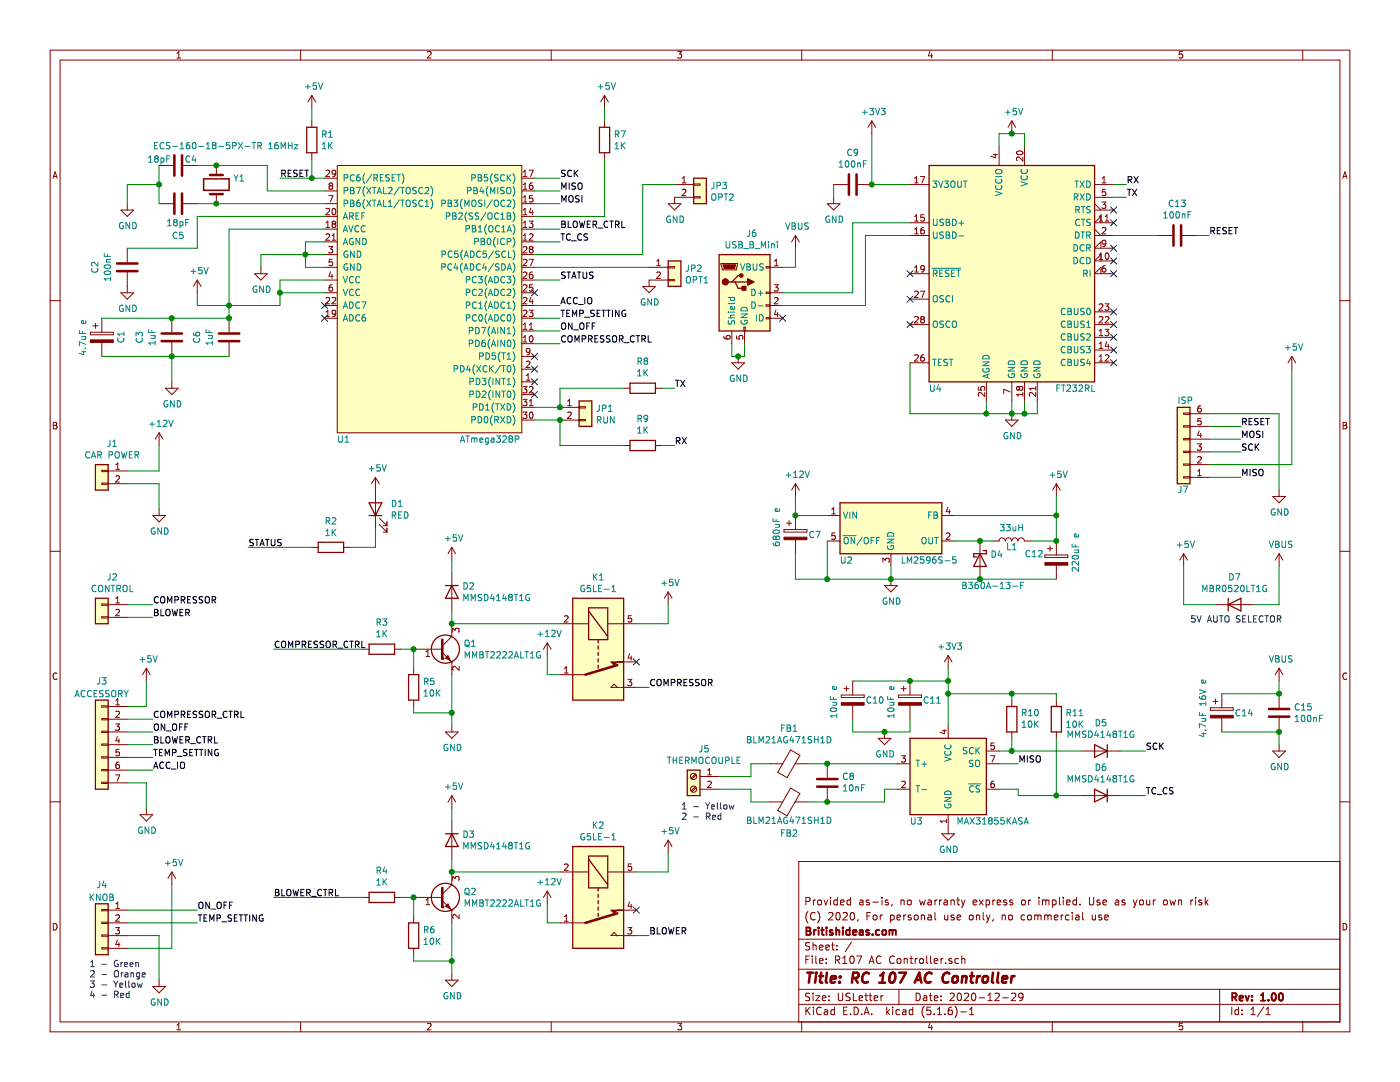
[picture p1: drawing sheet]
EESchema Schematic File Version 4
EELAYER 30 0
EELAYER END
$Descr USLetter 11000 8500
encoding utf-8
Sheet 1 1
Title "RC 107 AC Controller"
Date "2020-12-29"
Rev "1.00"
Comp "Britishideas.com"
Comment1 "(C) 2020, For personal use only, no commercial use"
Comment2 "Provided as-is, no warranty express or implied. Use as your own risk"
Comment3 ""
Comment4 ""
$EndDescr
$Comp
L BritishIdeas:ATmega328P U1
U 1 1
P 2650 3400
F 0 "U1" H 2700 3350 50  0000 C CNN
F 1 "ATmega328P" H 3850 3350 50  0000 C CNN
F 2 "Package_QFP:LQFP-32_7x7mm_P0.8mm" H 1400 2700 50  0001 C CNN
F 3 "" H 1400 2700 50  0001 C CNN
	1    2650 3400
	1    0    0    -1  
$EndComp
$Comp
L Connector_Generic:Conn_01x06 J7
U 1 1
P 9300 3550
F 0 "J7" H 9350 3850 50  0000 R CNN
F 1 "ISP" H 9350 3150 50  0000 R CNN
F 2 "Connector_PinHeader_2.54mm:PinHeader_2x03_P2.54mm_Vertical" H 9300 3550 50  0001 C CNN
F 3 "~" H 9300 3550 50  0001 C CNN
	1    9300 3550
	-1   0    0    1   
$EndComp
Wire Wire Line
	9500 3350 9750 3350
Wire Wire Line
	9500 3450 9750 3450
Wire Wire Line
	9500 3550 9750 3550
Wire Wire Line
	9500 3750 9750 3750
Text Label 9750 3750 0    50   ~ 0
MISO
Wire Wire Line
	4200 1500 4400 1500
Text Label 4400 1500 0    50   ~ 0
MISO
Wire Wire Line
	10150 3650 10150 2900
Wire Wire Line
	9500 3650 10150 3650
$Comp
L power:+5V #PWR042
U 1 1
P 10150 2900
F 0 "#PWR042" H 10150 2750 50  0001 C CNN
F 1 "+5V" H 10165 3073 50  0000 C CNN
F 2 "" H 10150 2900 50  0001 C CNN
F 3 "" H 10150 2900 50  0001 C CNN
	1    10150 2900
	1    0    0    -1  
$EndComp
Text Label 9750 3550 0    50   ~ 0
SCK
Wire Wire Line
	4200 1400 4400 1400
Text Label 4400 1400 0    50   ~ 0
SCK
Text Label 9750 3450 0    50   ~ 0
MOSI
Wire Wire Line
	4200 1600 4400 1600
Text Label 4400 1600 0    50   ~ 0
MOSI
Text Label 9750 3350 0    50   ~ 0
RESET
Wire Wire Line
	2550 1400 2450 1400
Text Label 2200 1400 0    50   ~ 0
RESET
Wire Wire Line
	10050 3250 10050 3850
Wire Wire Line
	9500 3250 10050 3250
$Comp
L power:GND #PWR038
U 1 1
P 10050 3850
F 0 "#PWR038" H 10050 3600 50  0001 C CNN
F 1 "GND" H 10055 3677 50  0000 C CNN
F 2 "" H 10050 3850 50  0001 C CNN
F 3 "" H 10050 3850 50  0001 C CNN
	1    10050 3850
	1    0    0    -1  
$EndComp
$Comp
L Device:R R1
U 1 1
P 2450 1100
F 0 "R1" H 2520 1146 50  0000 L CNN
F 1 "1K" H 2520 1055 50  0000 L CNN
F 2 "Resistor_SMD:R_0805_2012Metric" V 2380 1100 50  0001 C CNN
F 3 "~" H 2450 1100 50  0001 C CNN
	1    2450 1100
	1    0    0    -1  
$EndComp
Wire Wire Line
	2450 1250 2450 1400
Connection ~ 2450 1400
Wire Wire Line
	2450 1400 2200 1400
Wire Wire Line
	2450 950  2450 850 
$Comp
L power:+5V #PWR012
U 1 1
P 2450 850
F 0 "#PWR012" H 2450 700 50  0001 C CNN
F 1 "+5V" H 2465 1023 50  0000 C CNN
F 2 "" H 2450 850 50  0001 C CNN
F 3 "" H 2450 850 50  0001 C CNN
	1    2450 850 
	1    0    0    -1  
$EndComp
$Comp
L Device:Crystal Y1
U 1 1
P 1700 1450
F 0 "Y1" V 1746 1581 50  0000 L CNN
F 1 "ECS-160-18-5PX-TR 16MHz" V 2000 950 50  0000 L CNN
F 2 "Britishideas:HC-49_US" H 1700 1450 50  0001 C CNN
F 3 "~" H 1700 1450 50  0001 C CNN
	1    1700 1450
	0    1    -1   0   
$EndComp
Wire Wire Line
	2550 1600 1700 1600
Wire Wire Line
	2550 1500 2100 1500
Wire Wire Line
	2100 1500 2100 1300
Wire Wire Line
	2100 1300 1700 1300
$Comp
L Device:C C4
U 1 1
P 1400 1300
F 0 "C4" V 1350 1400 50  0000 C CNN
F 1 "18pF" V 1350 1150 50  0000 C CNN
F 2 "Capacitor_SMD:C_0805_2012Metric" H 1438 1150 50  0001 C CNN
F 3 "~" H 1400 1300 50  0001 C CNN
	1    1400 1300
	0    1    1    0   
$EndComp
$Comp
L Device:C C5
U 1 1
P 1400 1600
F 0 "C5" V 1650 1600 50  0000 C CNN
F 1 "18pF" V 1550 1600 50  0000 C CNN
F 2 "Capacitor_SMD:C_0805_2012Metric" H 1438 1450 50  0001 C CNN
F 3 "~" H 1400 1600 50  0001 C CNN
	1    1400 1600
	0    -1   1    0   
$EndComp
Wire Wire Line
	1550 1300 1700 1300
Connection ~ 1700 1300
Wire Wire Line
	1550 1600 1700 1600
Connection ~ 1700 1600
Wire Wire Line
	1250 1300 1250 1450
Wire Wire Line
	1250 1450 1000 1450
Wire Wire Line
	1000 1450 1000 1600
Connection ~ 1250 1450
Wire Wire Line
	1250 1450 1250 1600
$Comp
L power:GND #PWR01
U 1 1
P 1000 1600
F 0 "#PWR01" H 1000 1350 50  0001 C CNN
F 1 "GND" H 1005 1427 50  0000 C CNN
F 2 "" H 1000 1600 50  0001 C CNN
F 3 "" H 1000 1600 50  0001 C CNN
	1    1000 1600
	1    0    0    -1  
$EndComp
Wire Wire Line
	2550 1900 2400 1900
Wire Wire Line
	2400 1900 2400 2000
Wire Wire Line
	2400 2000 2550 2000
Wire Wire Line
	2400 2000 2400 2100
Wire Wire Line
	2400 2100 2550 2100
Connection ~ 2400 2000
Wire Wire Line
	2400 2000 2050 2000
Wire Wire Line
	2050 2000 2050 2100
$Comp
L power:GND #PWR011
U 1 1
P 2050 2100
F 0 "#PWR011" H 2050 1850 50  0001 C CNN
F 1 "GND" H 2055 1927 50  0000 C CNN
F 2 "" H 2050 2100 50  0001 C CNN
F 3 "" H 2050 2100 50  0001 C CNN
	1    2050 2100
	1    0    0    -1  
$EndComp
Wire Wire Line
	2550 1800 1800 1800
Wire Wire Line
	1800 1800 1800 2400
Wire Wire Line
	2550 2200 2200 2200
Wire Wire Line
	2200 2200 2200 2300
Wire Wire Line
	2200 2400 1800 2400
Wire Wire Line
	2550 2300 2200 2300
Connection ~ 2200 2300
Wire Wire Line
	2200 2300 2200 2400
Wire Wire Line
	1800 2400 1550 2400
Wire Wire Line
	1550 2400 1550 2300
Connection ~ 1800 2400
$Comp
L power:+5V #PWR010
U 1 1
P 1550 2300
F 0 "#PWR010" H 1550 2150 50  0001 C CNN
F 1 "+5V" H 1565 2473 50  0000 C CNN
F 2 "" H 1550 2300 50  0001 C CNN
F 3 "" H 1550 2300 50  0001 C CNN
	1    1550 2300
	1    0    0    -1  
$EndComp
$Comp
L Device:C C6
U 1 1
P 1800 2650
F 0 "C6" V 2050 2650 50  0000 C CNN
F 1 "1uF" V 1950 2650 50  0000 C CNN
F 2 "Capacitor_SMD:C_0805_2012Metric" H 1838 2500 50  0001 C CNN
F 3 "~" H 1800 2650 50  0001 C CNN
	1    1800 2650
	-1   0    0    -1  
$EndComp
$Comp
L Device:C C3
U 1 1
P 1350 2650
F 0 "C3" V 1600 2650 50  0000 C CNN
F 1 "1uF" V 1500 2650 50  0000 C CNN
F 2 "Capacitor_SMD:C_0805_2012Metric" H 1388 2500 50  0001 C CNN
F 3 "~" H 1350 2650 50  0001 C CNN
	1    1350 2650
	-1   0    0    -1  
$EndComp
$Comp
L Device:CP C1
U 1 1
P 800 2650
F 0 "C1" V 950 2600 50  0000 L CNN
F 1 "4.7uF e" V 650 2500 50  0000 L CNN
F 2 "Capacitor_SMD:CP_Elec_4x5.8" H 838 2500 50  0001 C CNN
F 3 "~" H 800 2650 50  0001 C CNN
	1    800  2650
	1    0    0    -1  
$EndComp
Wire Wire Line
	1800 2400 1800 2500
Wire Wire Line
	1800 2500 1350 2500
Connection ~ 1800 2500
Wire Wire Line
	1350 2500 800  2500
Connection ~ 1350 2500
Wire Wire Line
	800  2800 1350 2800
Wire Wire Line
	1350 2800 1800 2800
Connection ~ 1350 2800
$Comp
L power:GND #PWR08
U 1 1
P 1350 3000
F 0 "#PWR08" H 1350 2750 50  0001 C CNN
F 1 "GND" H 1355 2827 50  0000 C CNN
F 2 "" H 1350 3000 50  0001 C CNN
F 3 "" H 1350 3000 50  0001 C CNN
	1    1350 3000
	1    0    0    -1  
$EndComp
Wire Wire Line
	1350 2800 1350 3000
NoConn ~ 2550 2400
NoConn ~ 2550 2500
NoConn ~ 4200 2300
Wire Wire Line
	4200 2500 4400 2500
Text Label 4400 2500 0    50   ~ 0
TEMP_SETTING
$Comp
L Device:D D7
U 1 1
P 9700 4750
F 0 "D7" H 9700 4967 50  0000 C CNN
F 1 "MBR0520LT1G" H 9700 4876 50  0000 C CNN
F 2 "Britishideas:SMP_DO-220AA" H 9700 4750 50  0001 C CNN
F 3 "~" H 9700 4750 50  0001 C CNN
	1    9700 4750
	1    0    0    -1  
$EndComp
Wire Wire Line
	9850 4750 10050 4750
Wire Wire Line
	10050 4750 10050 4450
Wire Wire Line
	9550 4750 9300 4750
Wire Wire Line
	9300 4750 9300 4450
$Comp
L power:+5V #PWR037
U 1 1
P 9300 4450
F 0 "#PWR037" H 9300 4300 50  0001 C CNN
F 1 "+5V" H 9315 4623 50  0000 C CNN
F 2 "" H 9300 4450 50  0001 C CNN
F 3 "" H 9300 4450 50  0001 C CNN
	1    9300 4450
	1    0    0    -1  
$EndComp
$Comp
L power:VBUS #PWR039
U 1 1
P 10050 4450
F 0 "#PWR039" H 10050 4300 50  0001 C CNN
F 1 "VBUS" H 10065 4623 50  0000 C CNN
F 2 "" H 10050 4450 50  0001 C CNN
F 3 "" H 10050 4450 50  0001 C CNN
	1    10050 4450
	1    0    0    -1  
$EndComp
Text Notes 9350 4900 0    50   ~ 0
5V AUTO SELECTOR
$Comp
L power:VBUS #PWR040
U 1 1
P 10050 5350
F 0 "#PWR040" H 10050 5200 50  0001 C CNN
F 1 "VBUS" H 10065 5523 50  0000 C CNN
F 2 "" H 10050 5350 50  0001 C CNN
F 3 "" H 10050 5350 50  0001 C CNN
	1    10050 5350
	1    0    0    -1  
$EndComp
$Comp
L Device:CP C14
U 1 1
P 9600 5600
F 0 "C14" H 9700 5600 50  0000 L CNN
F 1 "4.7uF 16V e" V 9450 5400 50  0000 L CNN
F 2 "Capacitor_SMD:CP_Elec_4x5.8" H 9638 5450 50  0001 C CNN
F 3 "~" H 9600 5600 50  0001 C CNN
	1    9600 5600
	1    0    0    -1  
$EndComp
$Comp
L Device:C C15
U 1 1
P 10050 5600
F 0 "C15" H 10165 5646 50  0000 L CNN
F 1 "100nF" H 10165 5555 50  0000 L CNN
F 2 "Capacitor_SMD:C_0805_2012Metric" H 10088 5450 50  0001 C CNN
F 3 "~" H 10050 5600 50  0001 C CNN
	1    10050 5600
	1    0    0    -1  
$EndComp
$Comp
L power:GND #PWR041
U 1 1
P 10050 5850
F 0 "#PWR041" H 10050 5600 50  0001 C CNN
F 1 "GND" H 10055 5677 50  0000 C CNN
F 2 "" H 10050 5850 50  0001 C CNN
F 3 "" H 10050 5850 50  0001 C CNN
	1    10050 5850
	1    0    0    -1  
$EndComp
Wire Wire Line
	10050 5350 10050 5450
Wire Wire Line
	10050 5450 9600 5450
Connection ~ 10050 5450
Wire Wire Line
	9600 5750 10050 5750
Wire Wire Line
	10050 5750 10050 5850
Connection ~ 10050 5750
$Comp
L Interface_USB:FT232RL U4
U 1 1
P 7950 2150
F 0 "U4" H 7350 1250 50  0000 C CNN
F 1 "FT232RL" H 8450 1250 50  0000 C CNN
F 2 "Package_SO:SSOP-28_5.3x10.2mm_P0.65mm" H 9050 1250 50  0001 C CNN
F 3 "https://www.ftdichip.com/Support/Documents/DataSheets/ICs/DS_FT232R.pdf" H 7950 2150 50  0001 C CNN
	1    7950 2150
	1    0    0    -1  
$EndComp
$Comp
L Device:R R8
U 1 1
P 5050 3050
F 0 "R8" V 5257 3050 50  0000 C CNN
F 1 "1K" V 5166 3050 50  0000 C CNN
F 2 "Resistor_SMD:R_0805_2012Metric" V 4980 3050 50  0001 C CNN
F 3 "~" H 5050 3050 50  0001 C CNN
	1    5050 3050
	0    -1   -1   0   
$EndComp
$Comp
L Device:R R9
U 1 1
P 5050 3500
F 0 "R9" V 5257 3500 50  0000 C CNN
F 1 "1K" V 5166 3500 50  0000 C CNN
F 2 "Resistor_SMD:R_0805_2012Metric" V 4980 3500 50  0001 C CNN
F 3 "~" H 5050 3500 50  0001 C CNN
	1    5050 3500
	0    -1   -1   0   
$EndComp
Wire Wire Line
	5200 3050 5300 3050
Wire Wire Line
	5200 3500 5300 3500
Text Label 5300 3050 0    50   ~ 0
TX
Text Label 5300 3500 0    50   ~ 0
RX
Wire Wire Line
	8750 1450 8850 1450
Wire Wire Line
	8750 1550 8850 1550
Text Label 8850 1450 0    50   ~ 0
RX
Text Label 8850 1550 0    50   ~ 0
TX
$Comp
L power:+5V #PWR034
U 1 1
P 7950 1050
F 0 "#PWR034" H 7950 900 50  0001 C CNN
F 1 "+5V" H 7965 1223 50  0000 C CNN
F 2 "" H 7950 1050 50  0001 C CNN
F 3 "" H 7950 1050 50  0001 C CNN
	1    7950 1050
	1    0    0    -1  
$EndComp
Wire Wire Line
	8050 1150 8050 1050
Wire Wire Line
	8050 1050 7950 1050
Wire Wire Line
	7950 1050 7850 1050
Wire Wire Line
	7850 1050 7850 1150
Connection ~ 7950 1050
$Comp
L power:GND #PWR035
U 1 1
P 7950 3250
F 0 "#PWR035" H 7950 3000 50  0001 C CNN
F 1 "GND" H 7955 3077 50  0000 C CNN
F 2 "" H 7950 3250 50  0001 C CNN
F 3 "" H 7950 3250 50  0001 C CNN
	1    7950 3250
	1    0    0    -1  
$EndComp
Wire Wire Line
	7750 3150 7750 3250
Wire Wire Line
	7750 3250 7950 3250
Wire Wire Line
	7950 3150 7950 3250
Connection ~ 7950 3250
Wire Wire Line
	8050 3150 8050 3250
Wire Wire Line
	8050 3250 7950 3250
Wire Wire Line
	8150 3150 8150 3250
Wire Wire Line
	8150 3250 8050 3250
Connection ~ 8050 3250
$Comp
L Device:C C13
U 1 1
P 9250 1850
F 0 "C13" V 8998 1850 50  0000 C CNN
F 1 "100nF" V 9089 1850 50  0000 C CNN
F 2 "Capacitor_SMD:C_0805_2012Metric" H 9288 1700 50  0001 C CNN
F 3 "~" H 9250 1850 50  0001 C CNN
	1    9250 1850
	0    1    1    0   
$EndComp
Wire Wire Line
	8750 1850 9100 1850
Wire Wire Line
	9400 1850 9500 1850
Text Label 9500 1850 0    50   ~ 0
RESET
NoConn ~ 8750 1650
NoConn ~ 8750 2150
NoConn ~ 8750 1950
NoConn ~ 8750 2050
NoConn ~ 8750 1750
NoConn ~ 7150 2150
NoConn ~ 8750 2850
NoConn ~ 8750 2650
NoConn ~ 8750 2750
NoConn ~ 7150 2550
NoConn ~ 7150 2350
Wire Wire Line
	7750 3250 7150 3250
Wire Wire Line
	7150 3250 7150 2850
Connection ~ 7750 3250
$Comp
L power:+3V3 #PWR029
U 1 1
P 6850 1050
F 0 "#PWR029" H 6850 900 50  0001 C CNN
F 1 "+3V3" H 6865 1223 50  0000 C CNN
F 2 "" H 6850 1050 50  0001 C CNN
F 3 "" H 6850 1050 50  0001 C CNN
	1    6850 1050
	1    0    0    -1  
$EndComp
Wire Wire Line
	7150 1450 6850 1450
Wire Wire Line
	6850 1450 6850 1050
$Comp
L Device:C C9
U 1 1
P 6700 1450
F 0 "C9" V 6448 1450 50  0000 C CNN
F 1 "100nF" V 6539 1450 50  0000 C CNN
F 2 "Capacitor_SMD:C_0805_2012Metric" H 6738 1300 50  0001 C CNN
F 3 "~" H 6700 1450 50  0001 C CNN
	1    6700 1450
	0    1    1    0   
$EndComp
Connection ~ 6850 1450
$Comp
L power:GND #PWR028
U 1 1
P 6550 1550
F 0 "#PWR028" H 6550 1300 50  0001 C CNN
F 1 "GND" H 6555 1377 50  0000 C CNN
F 2 "" H 6550 1550 50  0001 C CNN
F 3 "" H 6550 1550 50  0001 C CNN
	1    6550 1550
	1    0    0    -1  
$EndComp
Wire Wire Line
	6550 1450 6550 1550
$Comp
L Connector:USB_B_Mini J6
U 1 1
P 5850 2300
F 0 "J6" H 5907 2767 50  0000 C CNN
F 1 "USB_B_Mini" H 5907 2676 50  0000 C CNN
F 2 "Connector_USB:USB_Mini-B_Wuerth_65100516121_Horizontal" H 6000 2250 50  0001 C CNN
F 3 "~" H 6000 2250 50  0001 C CNN
	1    5850 2300
	1    0    0    -1  
$EndComp
$Comp
L power:GND #PWR025
U 1 1
P 5800 2800
F 0 "#PWR025" H 5800 2550 50  0001 C CNN
F 1 "GND" H 5805 2627 50  0000 C CNN
F 2 "" H 5800 2800 50  0001 C CNN
F 3 "" H 5800 2800 50  0001 C CNN
	1    5800 2800
	1    0    0    -1  
$EndComp
Wire Wire Line
	5750 2700 5750 2800
Wire Wire Line
	5750 2800 5800 2800
Wire Wire Line
	5800 2800 5850 2800
Wire Wire Line
	5850 2800 5850 2700
Connection ~ 5800 2800
$Comp
L power:VBUS #PWR026
U 1 1
P 6250 1950
F 0 "#PWR026" H 6250 1800 50  0001 C CNN
F 1 "VBUS" H 6265 2123 50  0000 C CNN
F 2 "" H 6250 1950 50  0001 C CNN
F 3 "" H 6250 1950 50  0001 C CNN
	1    6250 1950
	1    0    0    -1  
$EndComp
Wire Wire Line
	6150 2100 6250 2100
Wire Wire Line
	6250 2100 6250 1950
NoConn ~ 6150 2500
Wire Wire Line
	7150 1750 6700 1750
Wire Wire Line
	6700 1750 6700 2300
Wire Wire Line
	6700 2300 6150 2300
Wire Wire Line
	7150 1850 6800 1850
Wire Wire Line
	6800 1850 6800 2400
Wire Wire Line
	6800 2400 6150 2400
$Comp
L Connector:Screw_Terminal_01x02 J5
U 1 1
P 5450 6100
F 0 "J5" H 5368 6317 50  0000 C CNN
F 1 "THERMOCOUPLE" H 5368 6226 50  0000 C CNN
F 2 "Britishideas:Keystone_SturdiMount_TabConnector_1x2" H 5450 6100 50  0001 C CNN
F 3 "~" H 5450 6100 50  0001 C CNN
	1    5450 6100
	-1   0    0    -1  
$EndComp
Wire Wire Line
	4200 2600 4400 2600
Text Label 4400 2600 0    50   ~ 0
ON_OFF
$Comp
L Device:R R7
U 1 1
P 4750 1100
F 0 "R7" H 4820 1146 50  0000 L CNN
F 1 "1K" H 4820 1055 50  0000 L CNN
F 2 "Resistor_SMD:R_0805_2012Metric" V 4680 1100 50  0001 C CNN
F 3 "~" H 4750 1100 50  0001 C CNN
	1    4750 1100
	1    0    0    -1  
$EndComp
Wire Wire Line
	4200 1700 4750 1700
Wire Wire Line
	4750 1700 4750 1250
$Comp
L power:+5V #PWR020
U 1 1
P 4750 850
F 0 "#PWR020" H 4750 700 50  0001 C CNN
F 1 "+5V" H 4765 1023 50  0000 C CNN
F 2 "" H 4750 850 50  0001 C CNN
F 3 "" H 4750 850 50  0001 C CNN
	1    4750 850 
	1    0    0    -1  
$EndComp
Wire Wire Line
	4750 850  4750 950 
Wire Wire Line
	4200 1900 4400 1900
Text Label 4400 1900 0    50   ~ 0
TC_CS
Wire Wire Line
	4200 1800 4400 1800
Text Label 4400 1800 0    50   ~ 0
BLOWER_CTRL
Wire Wire Line
	4200 2700 4400 2700
Text Label 4400 2700 0    50   ~ 0
COMPRESSOR_CTRL
NoConn ~ 4200 3100
NoConn ~ 4200 3000
NoConn ~ 4200 2900
NoConn ~ 4200 2800
$Comp
L Device:C C2
U 1 1
P 1000 2100
F 0 "C2" V 1250 2100 50  0000 C CNN
F 1 "100nF" V 1150 2100 50  0000 C CNN
F 2 "Capacitor_SMD:C_0805_2012Metric" H 1038 1950 50  0001 C CNN
F 3 "~" H 1000 2100 50  0001 C CNN
	1    1000 2100
	-1   0    0    -1  
$EndComp
Wire Wire Line
	2550 1700 1550 1700
Wire Wire Line
	1550 1700 1550 1950
Wire Wire Line
	1550 1950 1000 1950
$Comp
L power:GND #PWR02
U 1 1
P 1000 2250
F 0 "#PWR02" H 1000 2000 50  0001 C CNN
F 1 "GND" H 1005 2077 50  0000 C CNN
F 2 "" H 1000 2250 50  0001 C CNN
F 3 "" H 1000 2250 50  0001 C CNN
	1    1000 2250
	1    0    0    -1  
$EndComp
$Comp
L Connector_Generic:Conn_01x04 J4
U 1 1
P 800 7250
F 0 "J4" H 800 7550 50  0000 C CNN
F 1 "KNOB" H 800 7450 50  0000 C CNN
F 2 "Britishideas:Keystone_SturdiMount_TabConnector_1x4" H 800 7250 50  0001 C CNN
F 3 "~" H 800 7250 50  0001 C CNN
	1    800  7250
	-1   0    0    -1  
$EndComp
$Comp
L power:GND #PWR07
U 1 1
P 1250 7700
F 0 "#PWR07" H 1250 7450 50  0001 C CNN
F 1 "GND" H 1255 7527 50  0000 C CNN
F 2 "" H 1250 7700 50  0001 C CNN
F 3 "" H 1250 7700 50  0001 C CNN
	1    1250 7700
	1    0    0    -1  
$EndComp
Wire Wire Line
	1000 7150 1550 7150
Text Label 1550 7150 0    50   ~ 0
ON_OFF
Wire Wire Line
	1000 7250 1550 7250
Text Label 1550 7250 0    50   ~ 0
TEMP_SETTING
Wire Wire Line
	1000 7350 1250 7350
Wire Wire Line
	1250 7350 1250 7700
$Comp
L power:+5V #PWR09
U 1 1
P 1350 6950
F 0 "#PWR09" H 1350 6800 50  0001 C CNN
F 1 "+5V" H 1365 7123 50  0000 C CNN
F 2 "" H 1350 6950 50  0001 C CNN
F 3 "" H 1350 6950 50  0001 C CNN
	1    1350 6950
	1    0    0    -1  
$EndComp
Wire Wire Line
	1000 7450 1350 7450
Wire Wire Line
	1350 7450 1350 6950
Text Notes 700  7850 0    50   ~ 0
1 - Green\n2 - Orange\n3 - Yellow\n4 - Red
$Comp
L Relay:G5LE-1 K1
U 1 1
P 4700 5100
F 0 "K1" V 4133 5100 50  0000 C CNN
F 1 "G5LE-1" V 4224 5100 50  0000 C CNN
F 2 "Relay_THT:Relay_SPDT_Omron-G5LE-1" H 5150 5050 50  0001 L CNN
F 3 "http://www.omron.com/ecb/products/pdf/en-g5le.pdf" H 4700 5100 50  0001 C CNN
	1    4700 5100
	0    1    1    0   
$EndComp
Wire Wire Line
	5000 4900 5250 4900
$Comp
L power:+12V #PWR018
U 1 1
P 4300 5150
F 0 "#PWR018" H 4300 5000 50  0001 C CNN
F 1 "+12V" H 4315 5323 50  0000 C CNN
F 2 "" H 4300 5150 50  0001 C CNN
F 3 "" H 4300 5150 50  0001 C CNN
	1    4300 5150
	1    0    0    -1  
$EndComp
NoConn ~ 5000 5200
Wire Wire Line
	5000 5400 5100 5400
Text Label 5100 5400 0    50   ~ 0
COMPRESSOR
$Comp
L Device:Q_NPN_BEC Q1
U 1 1
P 3450 5100
F 0 "Q1" H 3641 5146 50  0000 L CNN
F 1 "MMBT2222ALT1G" H 3641 5055 50  0000 L CNN
F 2 "Package_TO_SOT_SMD:SOT-23" H 3650 5200 50  0001 C CNN
F 3 "~" H 3450 5100 50  0001 C CNN
	1    3450 5100
	1    0    0    -1  
$EndComp
$Comp
L Device:R R5
U 1 1
P 3250 5400
F 0 "R5" H 3320 5446 50  0000 L CNN
F 1 "10K" H 3320 5355 50  0000 L CNN
F 2 "Resistor_SMD:R_0805_2012Metric" V 3180 5400 50  0001 C CNN
F 3 "~" H 3250 5400 50  0001 C CNN
	1    3250 5400
	1    0    0    -1  
$EndComp
Wire Wire Line
	3250 5100 3250 5250
Wire Wire Line
	3250 5550 3250 5600
Wire Wire Line
	3250 5600 3550 5600
Wire Wire Line
	3550 5600 3550 5300
$Comp
L power:GND #PWR015
U 1 1
P 3550 5700
F 0 "#PWR015" H 3550 5450 50  0001 C CNN
F 1 "GND" H 3555 5527 50  0000 C CNN
F 2 "" H 3550 5700 50  0001 C CNN
F 3 "" H 3550 5700 50  0001 C CNN
	1    3550 5700
	1    0    0    -1  
$EndComp
Wire Wire Line
	3550 5700 3550 5600
Connection ~ 3550 5600
Wire Wire Line
	4400 4900 3550 4900
$Comp
L Device:R R3
U 1 1
P 3000 5100
F 0 "R3" V 3207 5100 50  0000 C CNN
F 1 "1K" V 3116 5100 50  0000 C CNN
F 2 "Resistor_SMD:R_0805_2012Metric" V 2930 5100 50  0001 C CNN
F 3 "~" H 3000 5100 50  0001 C CNN
	1    3000 5100
	0    -1   -1   0   
$EndComp
Wire Wire Line
	3150 5100 3250 5100
Connection ~ 3250 5100
Text Label 2150 5100 0    50   ~ 0
COMPRESSOR_CTRL
Wire Wire Line
	2850 5100 2150 5100
$Comp
L Device:D D2
U 1 1
P 3550 4650
F 0 "D2" V 3504 4730 50  0000 L CNN
F 1 "MMSD4148T1G" V 3595 4730 50  0000 L CNN
F 2 "Diode_SMD:D_SOD-123" H 3550 4650 50  0001 C CNN
F 3 "~" H 3550 4650 50  0001 C CNN
	1    3550 4650
	0    1    1    0   
$EndComp
Wire Wire Line
	3550 4900 3550 4800
Connection ~ 3550 4900
Wire Wire Line
	3550 4500 3550 4400
$Comp
L power:+5V #PWR014
U 1 1
P 3550 4400
F 0 "#PWR014" H 3550 4250 50  0001 C CNN
F 1 "+5V" H 3565 4573 50  0000 C CNN
F 2 "" H 3550 4400 50  0001 C CNN
F 3 "" H 3550 4400 50  0001 C CNN
	1    3550 4400
	1    0    0    -1  
$EndComp
$Comp
L Relay:G5LE-1 K2
U 1 1
P 4700 7050
F 0 "K2" V 4133 7050 50  0000 C CNN
F 1 "G5LE-1" V 4224 7050 50  0000 C CNN
F 2 "Relay_THT:Relay_SPDT_Omron-G5LE-1" H 5150 7000 50  0001 L CNN
F 3 "http://www.omron.com/ecb/products/pdf/en-g5le.pdf" H 4700 7050 50  0001 C CNN
	1    4700 7050
	0    1    1    0   
$EndComp
Wire Wire Line
	5000 6850 5250 6850
$Comp
L power:+12V #PWR019
U 1 1
P 4300 7100
F 0 "#PWR019" H 4300 6950 50  0001 C CNN
F 1 "+12V" H 4315 7273 50  0000 C CNN
F 2 "" H 4300 7100 50  0001 C CNN
F 3 "" H 4300 7100 50  0001 C CNN
	1    4300 7100
	1    0    0    -1  
$EndComp
NoConn ~ 5000 7150
Wire Wire Line
	5000 7350 5100 7350
Text Label 5100 7350 0    50   ~ 0
BLOWER
$Comp
L Device:Q_NPN_BEC Q2
U 1 1
P 3450 7050
F 0 "Q2" H 3641 7096 50  0000 L CNN
F 1 "MMBT2222ALT1G" H 3641 7005 50  0000 L CNN
F 2 "Package_TO_SOT_SMD:SOT-23" H 3650 7150 50  0001 C CNN
F 3 "~" H 3450 7050 50  0001 C CNN
	1    3450 7050
	1    0    0    -1  
$EndComp
$Comp
L Device:R R6
U 1 1
P 3250 7350
F 0 "R6" H 3320 7396 50  0000 L CNN
F 1 "10K" H 3320 7305 50  0000 L CNN
F 2 "Resistor_SMD:R_0805_2012Metric" V 3180 7350 50  0001 C CNN
F 3 "~" H 3250 7350 50  0001 C CNN
	1    3250 7350
	1    0    0    -1  
$EndComp
Wire Wire Line
	3250 7050 3250 7200
Wire Wire Line
	3250 7500 3250 7550
Wire Wire Line
	3250 7550 3550 7550
Wire Wire Line
	3550 7550 3550 7250
$Comp
L power:GND #PWR017
U 1 1
P 3550 7650
F 0 "#PWR017" H 3550 7400 50  0001 C CNN
F 1 "GND" H 3555 7477 50  0000 C CNN
F 2 "" H 3550 7650 50  0001 C CNN
F 3 "" H 3550 7650 50  0001 C CNN
	1    3550 7650
	1    0    0    -1  
$EndComp
Wire Wire Line
	3550 7650 3550 7550
Connection ~ 3550 7550
Wire Wire Line
	4400 6850 3550 6850
$Comp
L Device:R R4
U 1 1
P 3000 7050
F 0 "R4" V 3207 7050 50  0000 C CNN
F 1 "1K" V 3116 7050 50  0000 C CNN
F 2 "Resistor_SMD:R_0805_2012Metric" V 2930 7050 50  0001 C CNN
F 3 "~" H 3000 7050 50  0001 C CNN
	1    3000 7050
	0    -1   -1   0   
$EndComp
Wire Wire Line
	3150 7050 3250 7050
Connection ~ 3250 7050
Text Label 2150 7050 0    50   ~ 0
BLOWER_CTRL
Wire Wire Line
	2850 7050 2150 7050
$Comp
L Device:D D3
U 1 1
P 3550 6600
F 0 "D3" V 3504 6680 50  0000 L CNN
F 1 "MMSD4148T1G" V 3595 6680 50  0000 L CNN
F 2 "Diode_SMD:D_SOD-123" H 3550 6600 50  0001 C CNN
F 3 "~" H 3550 6600 50  0001 C CNN
	1    3550 6600
	0    1    1    0   
$EndComp
Wire Wire Line
	3550 6850 3550 6750
Connection ~ 3550 6850
Wire Wire Line
	3550 6450 3550 6350
$Comp
L power:+5V #PWR016
U 1 1
P 3550 6350
F 0 "#PWR016" H 3550 6200 50  0001 C CNN
F 1 "+5V" H 3565 6523 50  0000 C CNN
F 2 "" H 3550 6350 50  0001 C CNN
F 3 "" H 3550 6350 50  0001 C CNN
	1    3550 6350
	1    0    0    -1  
$EndComp
$Comp
L Sensor_Temperature:MAX31855KASA U3
U 1 1
P 7450 6100
F 0 "U3" H 7200 5750 50  0000 C CNN
F 1 "MAX31855KASA" H 7800 5750 50  0000 C CNN
F 2 "Package_SO:SOIC-8_3.9x4.9mm_P1.27mm" H 8450 5750 50  0001 C CIN
F 3 "http://datasheets.maximintegrated.com/en/ds/MAX31855.pdf" H 7450 6100 50  0001 C CNN
	1    7450 6100
	1    0    0    -1  
$EndComp
$Comp
L power:GND #PWR033
U 1 1
P 7450 6500
F 0 "#PWR033" H 7450 6250 50  0001 C CNN
F 1 "GND" H 7455 6327 50  0000 C CNN
F 2 "" H 7450 6500 50  0001 C CNN
F 3 "" H 7450 6500 50  0001 C CNN
	1    7450 6500
	1    0    0    -1  
$EndComp
$Comp
L power:+3V3 #PWR032
U 1 1
P 7450 5250
F 0 "#PWR032" H 7450 5100 50  0001 C CNN
F 1 "+3V3" H 7465 5423 50  0000 C CNN
F 2 "" H 7450 5250 50  0001 C CNN
F 3 "" H 7450 5250 50  0001 C CNN
	1    7450 5250
	1    0    0    -1  
$EndComp
Wire Wire Line
	7850 6000 8000 6000
Text Label 8000 6000 0    50   ~ 0
MISO
$Comp
L Device:R R10
U 1 1
P 7950 5650
F 0 "R10" H 7880 5604 50  0000 R CNN
F 1 "10K" H 7880 5695 50  0000 R CNN
F 2 "Resistor_SMD:R_0805_2012Metric" V 7880 5650 50  0001 C CNN
F 3 "~" H 7950 5650 50  0001 C CNN
	1    7950 5650
	-1   0    0    1   
$EndComp
Wire Wire Line
	7850 5900 7950 5900
Wire Wire Line
	7950 5900 7950 5800
Wire Wire Line
	7950 5500 7950 5450
Wire Wire Line
	7950 5450 7450 5450
Wire Wire Line
	7450 5450 7450 5700
Connection ~ 7450 5450
$Comp
L Device:D D5
U 1 1
P 8650 5900
F 0 "D5" H 8650 5683 50  0000 C CNN
F 1 "MMSD4148T1G" H 8650 5774 50  0000 C CNN
F 2 "Diode_SMD:D_SOD-123" H 8650 5900 50  0001 C CNN
F 3 "~" H 8650 5900 50  0001 C CNN
	1    8650 5900
	-1   0    0    1   
$EndComp
Wire Wire Line
	8800 5900 9000 5900
Text Label 9000 5900 0    50   ~ 0
SCK
$Comp
L Device:D D6
U 1 1
P 8650 6250
F 0 "D6" H 8650 6033 50  0000 C CNN
F 1 "MMSD4148T1G" H 8650 6124 50  0000 C CNN
F 2 "Diode_SMD:D_SOD-123" H 8650 6250 50  0001 C CNN
F 3 "~" H 8650 6250 50  0001 C CNN
	1    8650 6250
	-1   0    0    1   
$EndComp
Wire Wire Line
	8000 6250 8000 6200
Wire Wire Line
	8000 6200 7850 6200
Wire Wire Line
	8800 6250 9000 6250
Text Label 9000 6250 0    50   ~ 0
TC_CS
$Comp
L Device:C C8
U 1 1
P 6500 6150
F 0 "C8" H 6385 6104 50  0000 R CNN
F 1 "10nF" H 6385 6195 50  0000 R CNN
F 2 "Capacitor_SMD:C_0805_2012Metric" H 6538 6000 50  0001 C CNN
F 3 "~" H 6500 6150 50  0001 C CNN
	1    6500 6150
	-1   0    0    1   
$EndComp
Wire Wire Line
	7050 6200 6950 6200
$Comp
L Device:Ferrite_Bead FB1
U 1 1
P 6200 6000
F 0 "FB1" V 6474 6000 50  0000 C CNN
F 1 "BLM21AG471SH1D" V 6383 6000 50  0000 C CNN
F 2 "Inductor_SMD:L_0805_2012Metric" V 6130 6000 50  0001 C CNN
F 3 "~" H 6200 6000 50  0001 C CNN
	1    6200 6000
	0    -1   -1   0   
$EndComp
$Comp
L Device:Ferrite_Bead FB2
U 1 1
P 6200 6300
F 0 "FB2" V 5950 6300 50  0000 C CNN
F 1 "BLM21AG471SH1D" V 6050 6300 50  0000 C CNN
F 2 "Inductor_SMD:L_0805_2012Metric" V 6130 6300 50  0001 C CNN
F 3 "~" H 6200 6300 50  0001 C CNN
	1    6200 6300
	0    -1   -1   0   
$EndComp
Wire Wire Line
	6500 6000 6350 6000
Connection ~ 6500 6000
Wire Wire Line
	6350 6300 6500 6300
Connection ~ 6500 6300
Wire Wire Line
	6050 6000 5900 6000
Wire Wire Line
	5900 6000 5900 6100
Wire Wire Line
	5900 6100 5650 6100
Wire Wire Line
	5650 6200 5900 6200
Wire Wire Line
	5900 6200 5900 6300
Wire Wire Line
	5900 6300 6050 6300
Text Notes 5350 6450 0    50   ~ 0
1 - Yellow\n2 - Red
$Comp
L Device:CP C11
U 1 1
P 7150 5500
F 0 "C11" H 7250 5500 50  0000 L CNN
F 1 "10uF e" V 7000 5350 50  0000 L CNN
F 2 "Capacitor_SMD:CP_Elec_4x5.4" H 7188 5350 50  0001 C CNN
F 3 "~" H 7150 5500 50  0001 C CNN
	1    7150 5500
	1    0    0    -1  
$EndComp
$Comp
L Device:CP C10
U 1 1
P 6700 5500
F 0 "C10" H 6800 5500 50  0000 L CNN
F 1 "10uF e" V 6550 5350 50  0000 L CNN
F 2 "Capacitor_SMD:CP_Elec_4x5.4" H 6738 5350 50  0001 C CNN
F 3 "~" H 6700 5500 50  0001 C CNN
	1    6700 5500
	1    0    0    -1  
$EndComp
Wire Wire Line
	7450 5250 7450 5350
Wire Wire Line
	7450 5350 7150 5350
Connection ~ 7450 5350
Wire Wire Line
	7450 5350 7450 5450
Connection ~ 7150 5350
Wire Wire Line
	7150 5650 7150 5750
Wire Wire Line
	7150 5750 6950 5750
$Comp
L power:GND #PWR030
U 1 1
P 6950 5750
F 0 "#PWR030" H 6950 5500 50  0001 C CNN
F 1 "GND" H 6955 5577 50  0000 C CNN
F 2 "" H 6950 5750 50  0001 C CNN
F 3 "" H 6950 5750 50  0001 C CNN
	1    6950 5750
	1    0    0    -1  
$EndComp
Connection ~ 6950 5750
Wire Wire Line
	6500 6000 7050 6000
Wire Wire Line
	6950 6200 6950 6300
Wire Wire Line
	6500 6300 6950 6300
Wire Wire Line
	6700 5350 7150 5350
Wire Wire Line
	6700 5750 6700 5650
Wire Wire Line
	6700 5750 6950 5750
Wire Wire Line
	7950 5900 8500 5900
Connection ~ 7950 5900
Wire Wire Line
	8000 6250 8300 6250
$Comp
L Device:R R11
U 1 1
P 8300 5650
F 0 "R11" H 8230 5604 50  0000 R CNN
F 1 "10K" H 8230 5695 50  0000 R CNN
F 2 "Resistor_SMD:R_0805_2012Metric" V 8230 5650 50  0001 C CNN
F 3 "~" H 8300 5650 50  0001 C CNN
	1    8300 5650
	-1   0    0    1   
$EndComp
Wire Wire Line
	8300 5800 8300 6250
Connection ~ 8300 6250
Wire Wire Line
	8300 6250 8500 6250
Wire Wire Line
	8300 5500 8300 5450
Wire Wire Line
	8300 5450 7950 5450
Connection ~ 7950 5450
$Comp
L power:+5V #PWR022
U 1 1
P 5250 4750
F 0 "#PWR022" H 5250 4600 50  0001 C CNN
F 1 "+5V" H 5265 4923 50  0000 C CNN
F 2 "" H 5250 4750 50  0001 C CNN
F 3 "" H 5250 4750 50  0001 C CNN
	1    5250 4750
	1    0    0    -1  
$EndComp
$Comp
L power:+5V #PWR023
U 1 1
P 5250 6700
F 0 "#PWR023" H 5250 6550 50  0001 C CNN
F 1 "+5V" H 5265 6873 50  0000 C CNN
F 2 "" H 5250 6700 50  0001 C CNN
F 3 "" H 5250 6700 50  0001 C CNN
	1    5250 6700
	1    0    0    -1  
$EndComp
Wire Wire Line
	5250 4750 5250 4900
Wire Wire Line
	5250 6700 5250 6850
$Comp
L Regulator_Switching:LM2596S-5 U2
U 1 1
P 7000 4150
F 0 "U2" H 6650 3900 50  0000 C CNN
F 1 "LM2596S-5" H 7300 3900 50  0000 C CNN
F 2 "Package_TO_SOT_SMD:TO-263-5_TabPin3" H 7050 3900 50  0001 L CIN
F 3 "http://www.ti.com/lit/ds/symlink/lm2596.pdf" H 7000 4150 50  0001 C CNN
	1    7000 4150
	1    0    0    -1  
$EndComp
$Comp
L power:+12V #PWR027
U 1 1
P 6250 3900
F 0 "#PWR027" H 6250 3750 50  0001 C CNN
F 1 "+12V" H 6265 4073 50  0000 C CNN
F 2 "" H 6250 3900 50  0001 C CNN
F 3 "" H 6250 3900 50  0001 C CNN
	1    6250 3900
	1    0    0    -1  
$EndComp
$Comp
L power:+5V #PWR036
U 1 1
P 8300 3900
F 0 "#PWR036" H 8300 3750 50  0001 C CNN
F 1 "+5V" H 8315 4073 50  0000 C CNN
F 2 "" H 8300 3900 50  0001 C CNN
F 3 "" H 8300 3900 50  0001 C CNN
	1    8300 3900
	1    0    0    -1  
$EndComp
$Comp
L power:GND #PWR031
U 1 1
P 7000 4550
F 0 "#PWR031" H 7000 4300 50  0001 C CNN
F 1 "GND" H 7005 4377 50  0000 C CNN
F 2 "" H 7000 4550 50  0001 C CNN
F 3 "" H 7000 4550 50  0001 C CNN
	1    7000 4550
	1    0    0    -1  
$EndComp
Wire Wire Line
	6500 4250 6500 4550
Wire Wire Line
	6500 4550 7000 4550
Wire Wire Line
	7000 4550 7000 4450
Connection ~ 6500 4550
$Comp
L Device:CP C7
U 1 1
P 6250 4200
F 0 "C7" H 6350 4200 50  0000 L CNN
F 1 "680uF e" V 6100 4100 50  0000 L CNN
F 2 "Capacitor_SMD:CP_Elec_10x10.5" H 6288 4050 50  0001 C CNN
F 3 "~" H 6250 4200 50  0001 C CNN
	1    6250 4200
	1    0    0    -1  
$EndComp
Wire Wire Line
	6500 4050 6250 4050
Wire Wire Line
	6250 4050 6250 3900
Connection ~ 6250 4050
Wire Wire Line
	6250 4350 6250 4550
Wire Wire Line
	6250 4550 6500 4550
$Comp
L Device:D_Schottky D4
U 1 1
P 7700 4400
F 0 "D4" V 7654 4480 50  0000 L CNN
F 1 "B360A-13-F" V 7900 4250 50  0000 L CNN
F 2 "Diode_SMD:D_SMA" H 7700 4400 50  0001 C CNN
F 3 "~" H 7700 4400 50  0001 C CNN
	1    7700 4400
	0    1    1    0   
$EndComp
Wire Wire Line
	7500 4250 7700 4250
Wire Wire Line
	7700 4550 7000 4550
Connection ~ 7000 4550
$Comp
L Device:L L1
U 1 1
P 7950 4250
F 0 "L1" V 7900 4250 50  0000 C CNN
F 1 "33uH" V 8049 4250 50  0000 C CNN
F 2 "Britishideas:Chilisin_Power_Inductor_AWVS_808040" H 7950 4250 50  0001 C CNN
F 3 "~" H 7950 4250 50  0001 C CNN
	1    7950 4250
	0    -1   -1   0   
$EndComp
Wire Wire Line
	7700 4250 7800 4250
Connection ~ 7700 4250
$Comp
L Device:CP C12
U 1 1
P 8300 4400
F 0 "C12" H 8050 4450 50  0000 L CNN
F 1 "220uF e" V 8450 4300 50  0000 L CNN
F 2 "Capacitor_SMD:CP_Elec_8x6.5" H 8338 4250 50  0001 C CNN
F 3 "~" H 8300 4400 50  0001 C CNN
	1    8300 4400
	1    0    0    -1  
$EndComp
Wire Wire Line
	8100 4250 8300 4250
Wire Wire Line
	8300 4550 7700 4550
Connection ~ 7700 4550
Wire Wire Line
	7500 4050 8300 4050
Wire Wire Line
	8300 4050 8300 4250
Connection ~ 8300 4250
Wire Wire Line
	8300 4050 8300 3900
Connection ~ 8300 4050
Wire Wire Line
	4400 5300 4300 5300
Wire Wire Line
	4300 5300 4300 5150
Wire Wire Line
	4400 7250 4300 7250
Wire Wire Line
	4300 7250 4300 7100
$Comp
L Connector_Generic:Conn_01x07 J3
U 1 1
P 800 5850
F 0 "J3" H 800 6350 50  0000 C CNN
F 1 "ACCESSORY" H 800 6250 50  0000 C CNN
F 2 "Connector_PinHeader_2.54mm:PinHeader_1x07_P2.54mm_Vertical" H 800 5850 50  0001 C CNN
F 3 "~" H 800 5850 50  0001 C CNN
	1    800  5850
	-1   0    0    -1  
$EndComp
Wire Wire Line
	1000 5650 1200 5650
Wire Wire Line
	1000 5750 1200 5750
Text Label 1200 5850 0    50   ~ 0
BLOWER_CTRL
Text Label 1200 5650 0    50   ~ 0
COMPRESSOR_CTRL
$Comp
L Connector_Generic:Conn_01x02 JP3
U 1 1
P 5500 1450
F 0 "JP3" H 5580 1442 50  0000 L CNN
F 1 "OPT2" H 5580 1351 50  0000 L CNN
F 2 "Connector_PinHeader_2.54mm:PinHeader_1x02_P2.54mm_Vertical" H 5500 1450 50  0001 C CNN
F 3 "~" H 5500 1450 50  0001 C CNN
	1    5500 1450
	1    0    0    -1  
$EndComp
$Comp
L Connector_Generic:Conn_01x02 JP2
U 1 1
P 5300 2100
F 0 "JP2" H 5380 2092 50  0000 L CNN
F 1 "OPT1" H 5380 2001 50  0000 L CNN
F 2 "Connector_PinHeader_2.54mm:PinHeader_1x02_P2.54mm_Vertical" H 5300 2100 50  0001 C CNN
F 3 "~" H 5300 2100 50  0001 C CNN
	1    5300 2100
	1    0    0    -1  
$EndComp
Wire Wire Line
	5050 1450 5300 1450
$Comp
L power:GND #PWR021
U 1 1
P 5100 2200
F 0 "#PWR021" H 5100 1950 50  0001 C CNN
F 1 "GND" H 5105 2027 50  0000 C CNN
F 2 "" H 5100 2200 50  0001 C CNN
F 3 "" H 5100 2200 50  0001 C CNN
	1    5100 2200
	1    0    0    -1  
$EndComp
$Comp
L power:GND #PWR024
U 1 1
P 5300 1550
F 0 "#PWR024" H 5300 1300 50  0001 C CNN
F 1 "GND" H 5305 1377 50  0000 C CNN
F 2 "" H 5300 1550 50  0001 C CNN
F 3 "" H 5300 1550 50  0001 C CNN
	1    5300 1550
	1    0    0    -1  
$EndComp
Wire Wire Line
	4200 2100 5100 2100
Wire Wire Line
	4200 2000 5050 2000
Wire Wire Line
	5050 1450 5050 2000
Wire Wire Line
	1000 5850 1200 5850
Wire Wire Line
	1000 5950 1200 5950
Text Label 1200 5950 0    50   ~ 0
TEMP_SETTING
Text Label 1200 5750 0    50   ~ 0
ON_OFF
$Comp
L power:+5V #PWR03
U 1 1
P 1150 5350
F 0 "#PWR03" H 1150 5200 50  0001 C CNN
F 1 "+5V" H 1165 5523 50  0000 C CNN
F 2 "" H 1150 5350 50  0001 C CNN
F 3 "" H 1150 5350 50  0001 C CNN
	1    1150 5350
	1    0    0    -1  
$EndComp
$Comp
L power:GND #PWR04
U 1 1
P 1150 6350
F 0 "#PWR04" H 1150 6100 50  0001 C CNN
F 1 "GND" H 1155 6177 50  0000 C CNN
F 2 "" H 1150 6350 50  0001 C CNN
F 3 "" H 1150 6350 50  0001 C CNN
	1    1150 6350
	1    0    0    -1  
$EndComp
Wire Wire Line
	1150 5350 1150 5550
Wire Wire Line
	1150 5550 1000 5550
$Comp
L Connector_Generic:Conn_01x02 J1
U 1 1
P 800 3700
F 0 "J1" H 718 3917 50  0000 C CNN
F 1 "CAR POWER" H 718 3826 50  0000 C CNN
F 2 "Britishideas:Keystone_SturdiMount_TabConnector_1x2" H 800 3700 50  0001 C CNN
F 3 "~" H 800 3700 50  0001 C CNN
	1    800  3700
	-1   0    0    -1  
$EndComp
$Comp
L Connector_Generic:Conn_01x02 J2
U 1 1
P 800 4750
F 0 "J2" H 718 4967 50  0000 C CNN
F 1 "CONTROL" H 718 4876 50  0000 C CNN
F 2 "Britishideas:Keystone_SturdiMount_TabConnector_1x2" H 800 4750 50  0001 C CNN
F 3 "~" H 800 4750 50  0001 C CNN
	1    800  4750
	-1   0    0    -1  
$EndComp
$Comp
L power:+12V #PWR05
U 1 1
P 1250 3500
F 0 "#PWR05" H 1250 3350 50  0001 C CNN
F 1 "+12V" H 1265 3673 50  0000 C CNN
F 2 "" H 1250 3500 50  0001 C CNN
F 3 "" H 1250 3500 50  0001 C CNN
	1    1250 3500
	1    0    0    -1  
$EndComp
$Comp
L power:GND #PWR06
U 1 1
P 1250 4000
F 0 "#PWR06" H 1250 3750 50  0001 C CNN
F 1 "GND" H 1255 3827 50  0000 C CNN
F 2 "" H 1250 4000 50  0001 C CNN
F 3 "" H 1250 4000 50  0001 C CNN
	1    1250 4000
	1    0    0    -1  
$EndComp
Wire Wire Line
	1250 3500 1250 3700
Wire Wire Line
	1250 3700 1000 3700
Wire Wire Line
	1000 3800 1250 3800
Wire Wire Line
	1250 3800 1250 4000
Wire Wire Line
	1000 4750 1200 4750
Wire Wire Line
	1000 4850 1200 4850
Text Label 1200 4750 0    50   ~ 0
COMPRESSOR
Text Label 1200 4850 0    50   ~ 0
BLOWER
Wire Wire Line
	4200 2400 4400 2400
Text Label 4400 2400 0    50   ~ 0
ACC_IO
Wire Wire Line
	1000 6150 1150 6150
Wire Wire Line
	1150 6150 1150 6350
Wire Wire Line
	1000 6050 1200 6050
Text Label 1200 6050 0    50   ~ 0
ACC_IO
$Comp
L Connector_Generic:Conn_01x02 JP1
U 1 1
P 4600 3200
F 0 "JP1" H 4680 3192 50  0000 L CNN
F 1 "RUN" H 4680 3101 50  0000 L CNN
F 2 "Connector_PinHeader_2.54mm:PinHeader_1x02_P2.54mm_Vertical" H 4600 3200 50  0001 C CNN
F 3 "~" H 4600 3200 50  0001 C CNN
	1    4600 3200
	1    0    0    -1  
$EndComp
Wire Wire Line
	4400 3050 4400 3200
Wire Wire Line
	4400 3200 4200 3200
Connection ~ 4400 3200
Wire Wire Line
	4200 3300 4400 3300
Wire Wire Line
	4400 3300 4400 3500
Wire Wire Line
	4400 3500 4900 3500
Connection ~ 4400 3300
Wire Wire Line
	4400 3050 4900 3050
Wire Wire Line
	4200 2200 4400 2200
Text Label 4400 2200 0    50   ~ 0
STATUS
$Comp
L Device:LED D1
U 1 1
P 2950 4000
F 0 "D1" V 2989 3882 50  0000 R CNN
F 1 "RED" V 2898 3882 50  0000 R CNN
F 2 "LED_SMD:LED_PLCC-2" H 2950 4000 50  0001 C CNN
F 3 "~" H 2950 4000 50  0001 C CNN
	1    2950 4000
	0    -1   -1   0   
$EndComp
$Comp
L Device:R R2
U 1 1
P 2600 4300
F 0 "R2" V 2393 4300 50  0000 C CNN
F 1 "1K" V 2484 4300 50  0000 C CNN
F 2 "Resistor_SMD:R_0805_2012Metric" V 2530 4300 50  0001 C CNN
F 3 "~" H 2600 4300 50  0001 C CNN
	1    2600 4300
	0    1    1    0   
$EndComp
$Comp
L power:+5V #PWR013
U 1 1
P 2950 3850
F 0 "#PWR013" H 2950 3700 50  0001 C CNN
F 1 "+5V" H 2965 4023 50  0000 C CNN
F 2 "" H 2950 3850 50  0001 C CNN
F 3 "" H 2950 3850 50  0001 C CNN
	1    2950 3850
	1    0    0    -1  
$EndComp
Wire Wire Line
	2950 4150 2950 4300
Wire Wire Line
	2950 4300 2750 4300
Wire Wire Line
	2450 4300 1950 4300
Text Label 1950 4300 0    50   ~ 0
STATUS
NoConn ~ 8750 2550
NoConn ~ 8750 2450
$EndSCHEMATC
